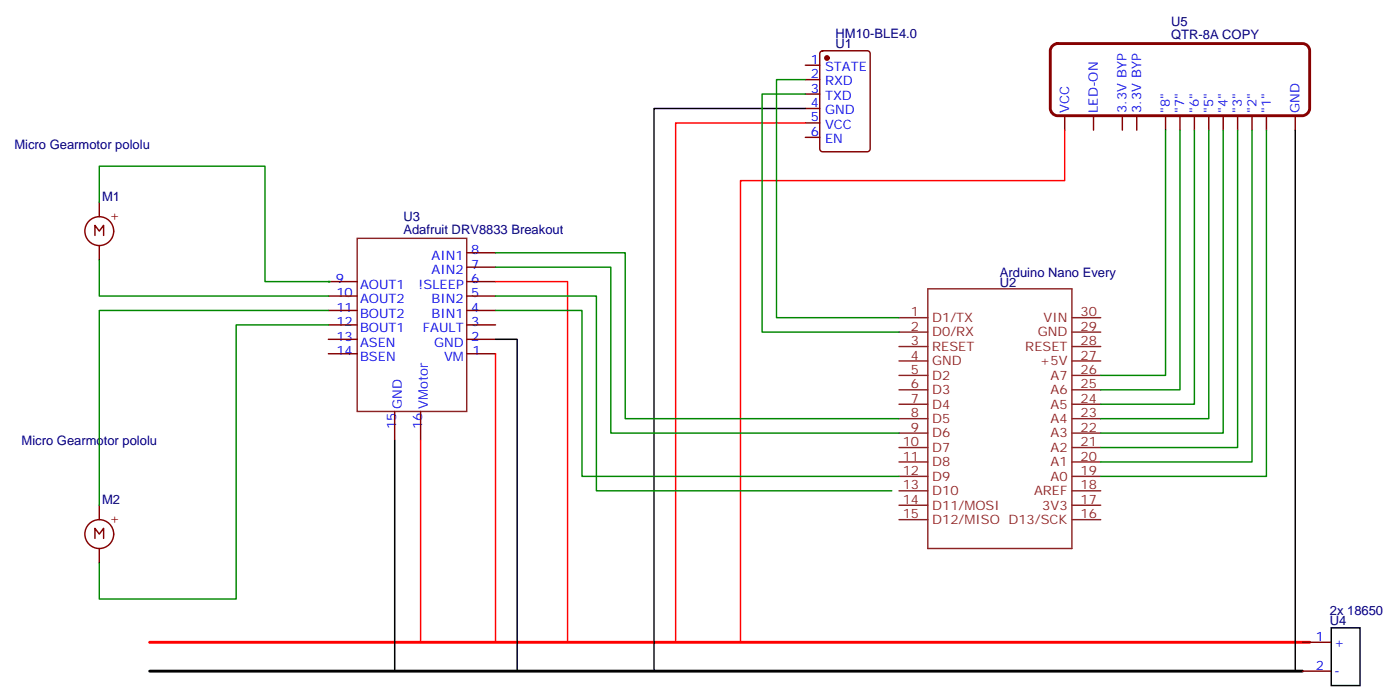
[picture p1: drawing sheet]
<svg xmlns="http://www.w3.org/2000/svg" width="343mm" height="171mm" viewBox="0 0 343 171" stroke-linecap="round" stroke-linejoin="round" font-family="sans-serif">
<path d="M36.7 157.1h283.9z" fill="#f00" stroke="#f00" stroke-width=".71"/>
<path d="M36.7 164.1h282.2" fill="none" stroke="#000" stroke-width=".71"/>
<g fill="none" stroke="#870000" stroke-width=".35">
<path d="M197.2 15.9h3.5M197.2 19.5h3.5M200.9 12.6l.5-.2h10.9a.71 .71 0 0 1 .7 .7v23.3a.76 .76 0 0 1-.7 .7h-10.9a.76 .76 0 0 1-.7-.7v-23.3zM197.2 23h3.5M197.2 26.5h3.5M197.2 30.1h3.5M197.2 33.6h3.5M260.7 28.3v3.5M267.7 28.3v3.5M274.8 28.3v3.5M278.3 28.3v3.5M285.4 28.3v3.5"/>
<path d="M288.9 28.3v3.5M292.4 28.3v3.5M295.9 28.3v3.5M299.5 28.3v3.5M303 28.3v3.5M306.5 28.3v3.5M310.1 28.3v3.5M317.1 28.3v3.5M23.2 57.6v-2.5l1.1 1.4 1.1-1.4v2.5M24.3 49.5v3.5M24.3 60v3.6M80.4 79.4h7.1"/>
<path d="M80.4 75.9h7.1M80.4 72.4h7.1M80.4 68.9h7.1M114.3 79.4h7M114.3 75.9h7M114.3 72.4h7M114.3 68.9h7M114.3 65.3h7M114.3 61.8h7M80.4 86.5h7.1M80.4 83h7.1M114.3 86.5h7"/>
<path d="M114.3 83h7M96.6 100.6v7.1M103 100.6v7.1M23.2 131.7v-2.5l1.1 1.4 1.1-1.4v2.5M24.3 123.5v3.6M24.3 134.1v3.6M318.9 157.1h7M318.9 164.1h7"/>
<circle cx="24.3" cy="56.5" r="3.5"/>
<circle cx="24.3" cy="130.6" r="3.5"/>
</g>
<circle cx="202.5" cy="14.2" r=".53" fill="#870000" stroke="#870000" stroke-width=".35"/>
<g fill="none" stroke="#8c2424" stroke-width=".35">
<path d="M87.5 58.3h26.8v42.3h-26.8zM220.1 77.7h7.1M227.2 70.6h35.2v63.5h-35.2zM262.4 77.7h7.1M220.1 98.8h7.1M220.1 95.3h7.1M220.1 91.8h7.1M220.1 88.3h7.1M220.1 84.7h7.1M220.1 81.2h7.1M262.4 98.8h7.1M262.4 95.3h7.1"/>
<path d="M262.4 91.8h7.1M262.4 88.3h7.1M262.4 84.7h7.1M262.4 81.2h7.1M220.1 116.5h7.1M220.1 113h7.1M220.1 109.4h7.1M220.1 105.9h7.1M220.1 102.4h7.1M262.4 116.5h7.1M262.4 113h7.1M262.4 109.4h7.1"/>
<path d="M262.4 105.9h7.1M262.4 102.4h7.1M220.1 123.5h7.1M220.1 120h7.1M220.1 127.1h7.1M262.4 123.5h7.1M262.4 120h7.1M262.4 127.1h7.1"/>
</g>
<path d="M197.2 26.5h-37.1v137.6M317.1 31.8v132.3h-1.8M121.3 83h5.3v81.1M96.6 107.7v56.4M325.9 153.5h7.1v14.1h-7.1z" fill="none" stroke="#000" stroke-width=".35"/>
<path d="M257.7 11.2l1.2-.5h60a1.76 1.76 0 0 1 1.7 1.7v14.1a1.89 1.89 0 0 1-1.7 1.8h-60a1.89 1.89 0 0 1-1.8-1.8v-14.1l.1-.5z" fill="none" stroke="#870000" stroke-width=".71"/>
<g fill="none" stroke="#008700" stroke-width=".35">
<path d="M197.2 19.5h-7.1v58.2h30M197.2 23h-10.6v58.2h33.5M285.4 31.8v60h-15.9M288.9 31.8v63.5h-19.4M292.4 31.8v67h-22.9M295.9 31.8v70.6h-26.4M299.5 31.8v74.1h-30M303 31.8v77.6h-33.5M306.5 31.8v81.2h-37M310.1 31.8v84.7h-40.6M24.3 49.5v-8.9h40.6v28.3h15.9h-.4M24.3 63.6v8.8h56.1"/>
<path d="M80.4 75.9h-56.1v47.6M80.4 79.4h-22.6v67.1h-33.5v-8.8M121.3 61.8h31.8v40.6h67M121.3 65.3h28.2v40.6h70.6M121.3 75.9h21.2v40.6h77.6M121.3 72.4h24.7v47.6h72.3"/>
</g>
<path d="M197.2 30.1h-31.8v127h3.5M260.7 31.8v12.4h-79.4v112.9M121.3 68.9h17.7v88.2M121.3 86.5v70.6M103 107.7v49.4h.7" fill="none" stroke="#f00" stroke-width=".35"/>
<g font-size="3.2" fill="#000080">
<text x="204.6" y="9.2">HM10-BLE4.0</text>
<text x="204.6" y="11.7">U1</text>
<text x="286.7" y="9.6">QTR-8A COPY</text>
<text x="286.7" y="6.5">U5</text>
<text x="3.5" y="36.5">Micro Gearmotor pololu</text>
<text x="25" y="49.1">M1</text>
<text x="98.8" y="54">U3</text>
<text x="98.8" y="57.2">Adafruit DRV8833 Breakout</text>
<text x="244.8" y="67.8">Arduino Nano Every</text>
<text x="244.8" y="70.3">U2</text>
<text x="5.3" y="108.8">Micro Gearmotor pololu</text>
<text x="25" y="123.2">M2</text>
<text x="325.6" y="150.4">2x 18650</text>
<text x="325.6" y="152.8">U4</text>
</g>
<g font-size="3.2" fill="#00f">
<text x="198.5" y="15.6">1</text>
<text x="202" y="17.4">STATE</text>
<text x="198.5" y="19.1">2</text>
<text x="198.5" y="22.6">3</text>
<text x="202" y="20.9">RXD</text>
<text x="198.5" y="26.2">4</text>
<text x="198.5" y="29.7">5</text>
<text x="202" y="24.4">TXD</text>
<text x="202" y="27.9">GND</text>
<text x="261.7" y="27.6" transform="rotate(-90 261.7 27.6)">VCC</text>
<text x="268.8" y="27.6" transform="rotate(-90 268.8 27.6)">LED-ON</text>
<text x="275.8" y="27.6" transform="rotate(-90 275.8 27.6)">3.3V BYP</text>
<text x="279.4" y="27.6" transform="rotate(-90 279.4 27.6)">3.3V BYP</text>
<text x="286.4" y="27.6" transform="rotate(-90 286.4 27.6)">&quot;8&quot;</text>
<text x="289.9" y="27.6" transform="rotate(-90 289.9 27.6)">&quot;7&quot;</text>
<text x="293.5" y="27.6" transform="rotate(-90 293.5 27.6)">&quot;6&quot;</text>
<text x="297" y="27.6" transform="rotate(-90 297 27.6)">&quot;5&quot;</text>
<text x="300.5" y="27.6" transform="rotate(-90 300.5 27.6)">&quot;4&quot;</text>
<text x="304.1" y="27.6" transform="rotate(-90 304.1 27.6)">&quot;3&quot;</text>
<text x="307.6" y="27.6" transform="rotate(-90 307.6 27.6)">&quot;2&quot;</text>
<text x="311.1" y="27.6" transform="rotate(-90 311.1 27.6)">&quot;1&quot;</text>
<text x="318.2" y="27.6" transform="rotate(-90 318.2 27.6)">GND</text>
<text x="198.5" y="33.2">6</text>
<text x="202" y="31.5">VCC</text>
<text x="202" y="35">EN</text>
<text x="105.7" y="63.6">AIN1</text>
<text x="115.3" y="65.7">7</text>
<text x="115.3" y="62.2">8</text>
<text x="82.3" y="69.2">9</text>
<text x="88.2" y="70.6">AOUT1</text>
<text x="102.5" y="70.6">!SLEEP</text>
<text x="105.7" y="67.1">AIN2</text>
<text x="115.3" y="69.2">6</text>
<text x="82.4" y="72.7">10</text>
<text x="82.4" y="76.3">11</text>
<text x="88.2" y="74.2">AOUT2</text>
<text x="88.2" y="77.7">BOUT2</text>
<text x="105.7" y="77.7">BIN1</text>
<text x="105.7" y="74.2">BIN2</text>
<text x="115.3" y="76.3">4</text>
<text x="115.3" y="72.7">5</text>
<text x="82.4" y="79.8">12</text>
<text x="82.4" y="83.3">13</text>
<text x="88.2" y="81.2">BOUT1</text>
<text x="103.5" y="81.2">FAULT</text>
<text x="115.3" y="83.3">2</text>
<text x="115.3" y="79.8">3</text>
<text x="82.4" y="86.9">14</text>
<text x="88.2" y="84.7">ASEN</text>
<text x="88.2" y="88.3">BSEN</text>
<text x="106.3" y="84.7">GND</text>
<text x="108.7" y="88.3">VM</text>
<text x="115.7" y="86.9">1</text>
<text x="98.4" y="99.9" transform="rotate(-90 98.4 99.9)">GND</text>
<text x="104.7" y="99.9" transform="rotate(-90 104.7 99.9)">VMotor</text>
<text x="97" y="105" transform="rotate(-90 97 105)">15</text>
<text x="103.3" y="105" transform="rotate(-90 103.3 105)">16</text>
<text x="322.1" y="156.7">1</text>
<text x="326.6" y="158.1">+</text>
<text x="322.1" y="163.8">2</text>
<text x="326.6" y="165.2">-</text>
</g>
<g font-size="3.2" fill="#800">
<text x="26.8" y="53.8">+</text>
<text x="26.8" y="127.9">+</text>
</g>
<g font-size="3.2" fill="#8d2323">
<text x="223" y="77.3">1</text>
<text x="264.5" y="77.3">30</text>
<text x="223" y="80.9">2</text>
<text x="228.2" y="82.3">D0/RX</text>
<text x="228.2" y="78.7">D1/TX</text>
<text x="254.1" y="82.3">GND</text>
<text x="255.5" y="78.7">VIN</text>
<text x="264.5" y="80.9">29</text>
<text x="223" y="87.9">4</text>
<text x="223" y="84.4">3</text>
<text x="228.2" y="89.3">GND</text>
<text x="228.2" y="85.8">RESET</text>
<text x="251" y="85.8">RESET</text>
<text x="254.6" y="89.3">+5V</text>
<text x="264.5" y="84.4">28</text>
<text x="264.5" y="87.9">27</text>
<text x="223" y="95">6</text>
<text x="223" y="91.4">5</text>
<text x="228.2" y="92.9">D2</text>
<text x="257.2" y="92.9">A7</text>
<text x="264.5" y="91.4">26</text>
<text x="264.5" y="95">25</text>
<text x="223" y="98.5">7</text>
<text x="228.2" y="99.9">D4</text>
<text x="228.2" y="96.4">D3</text>
<text x="257.2" y="96.4">A6</text>
<text x="257.2" y="99.9">A5</text>
<text x="264.5" y="98.5">24</text>
<text x="223" y="105.6">9</text>
<text x="223" y="102">8</text>
<text x="228.2" y="107">D6</text>
<text x="228.2" y="103.4">D5</text>
<text x="257.2" y="103.4">A4</text>
<text x="257.2" y="107">A3</text>
<text x="264.5" y="102">23</text>
<text x="264.5" y="105.6">22</text>
<text x="221" y="112.6">11</text>
<text x="221" y="109.1">10</text>
<text x="228.2" y="110.5">D7</text>
<text x="257.2" y="110.5">A2</text>
<text x="264.5" y="109.1">21</text>
<text x="264.5" y="112.6">20</text>
<text x="221" y="119.7">13</text>
<text x="221" y="116.1">12</text>
<text x="228.2" y="117.5">D9</text>
<text x="228.2" y="114">D8</text>
<text x="257.2" y="114">A1</text>
<text x="257.2" y="117.5">A0</text>
<text x="264.5" y="116.1">19</text>
<text x="264.5" y="119.7">18</text>
<text x="221" y="123.2">14</text>
<text x="228.2" y="124.6">D11/MOSI</text>
<text x="228.2" y="121.1">D10</text>
<text x="253.2" y="121.1">AREF</text>
<text x="255.2" y="124.6">3V3</text>
<text x="264.5" y="123.2">17</text>
<text x="221" y="126.7">15</text>
<text x="228.2" y="128.1">D12/MISO D13/SCK</text>
<text x="264.5" y="126.7">16</text>
</g>
</svg>
